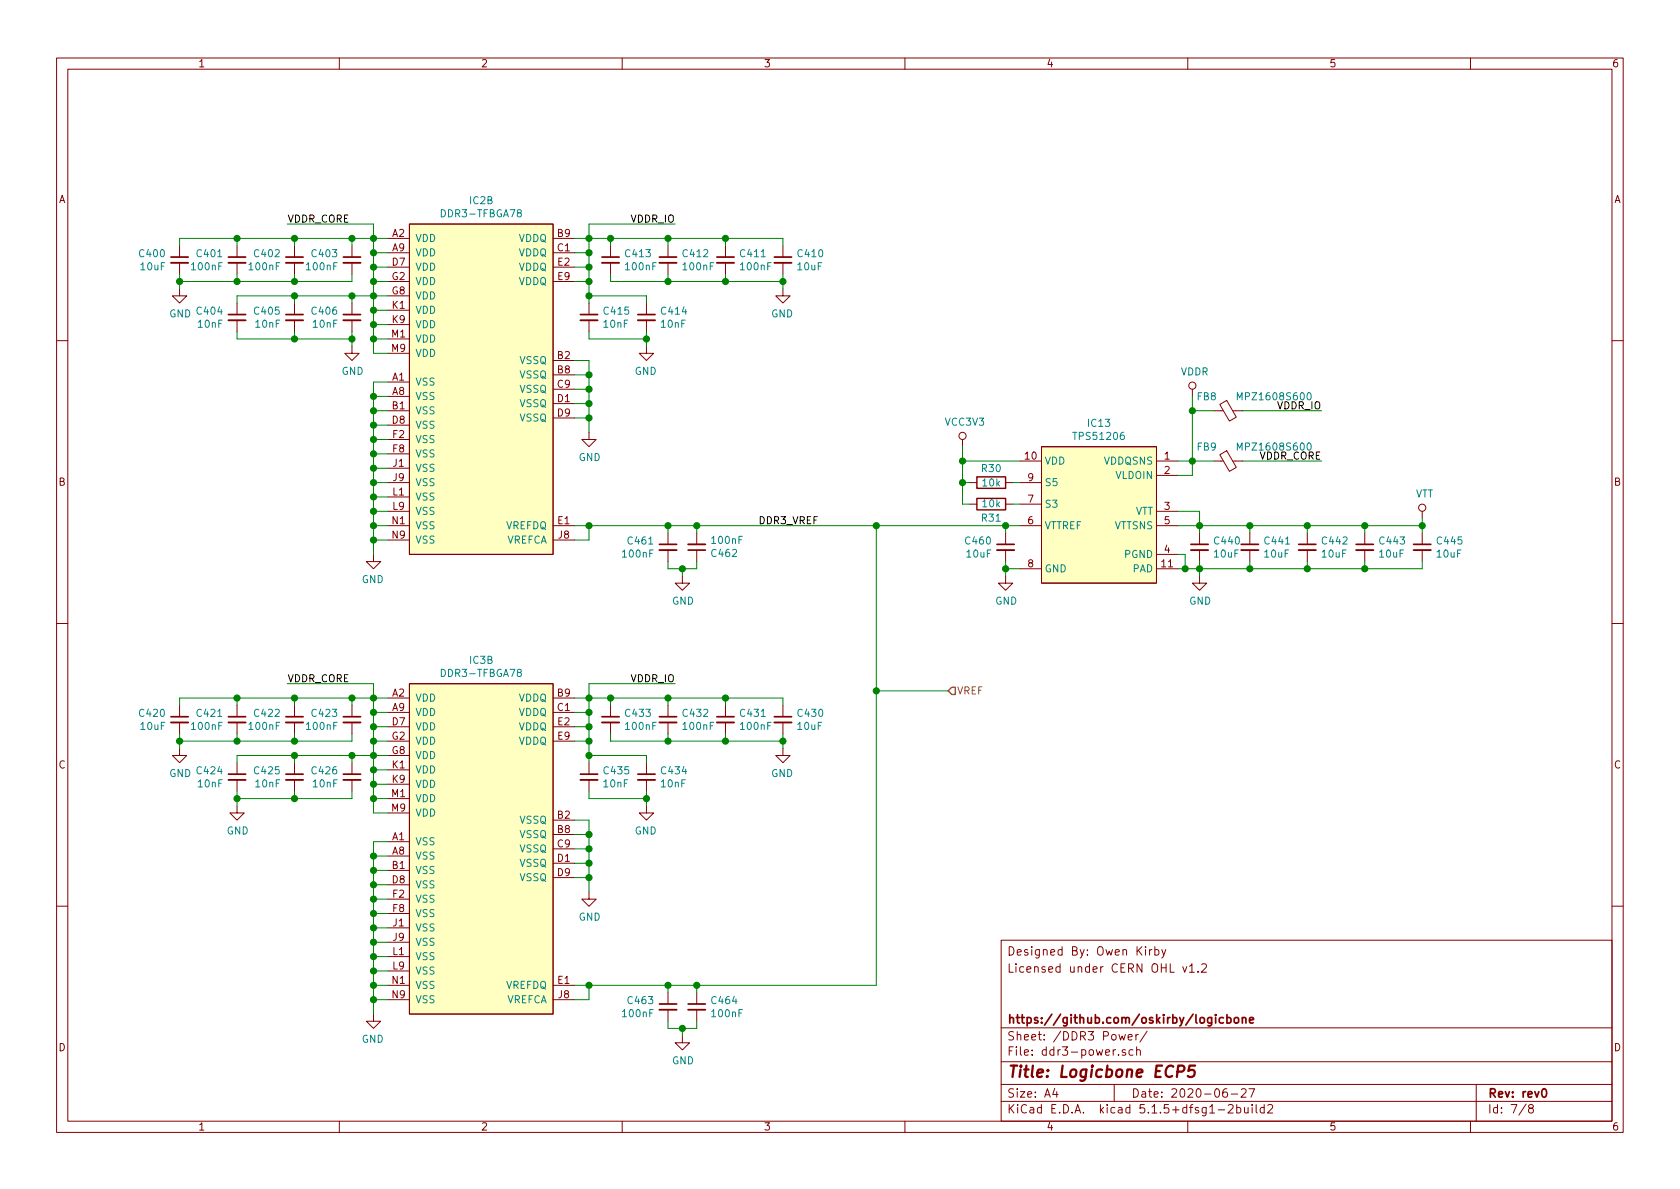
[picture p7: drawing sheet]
EESchema Schematic File Version 4
EELAYER 30 0
EELAYER END
$Descr A4 11693 8268
encoding utf-8
Sheet 7 8
Title "Logicbone ECP5"
Date "2020-06-27"
Rev "rev0"
Comp "https://github.com/oskirby/logicbone"
Comment1 ""
Comment2 ""
Comment3 "Licensed under CERN OHL v1.2"
Comment4 "Designed By: Owen Kirby"
$EndDescr
$Comp
L power:GND #PWR?
U 1 1
P 4100 6200
AR Path="/5DFC5A6C/6233A344" Ref="#PWR?"  Part="1" 
AR Path="/5E0F6F0F/6233A344" Ref="#PWR0272"  Part="1" 
F 0 "#PWR0272" H 4100 5950 50  0001 C CNN
F 1 "GND" H 4105 6027 50  0000 C CNN
F 2 "" H 4100 6200 50  0001 C CNN
F 3 "" H 4100 6200 50  0001 C CNN
	1    4100 6200
	1    0    0    -1  
$EndComp
Wire Wire Line
	4000 6850 4100 6850
Wire Wire Line
	4000 6950 4100 6950
Wire Wire Line
	4100 6950 4100 6850
$Comp
L power:GND #PWR?
U 1 1
P 4100 3000
AR Path="/5DFC5A6C/6233A364" Ref="#PWR?"  Part="1" 
AR Path="/5E0F6F0F/6233A364" Ref="#PWR0273"  Part="1" 
F 0 "#PWR0273" H 4100 2750 50  0001 C CNN
F 1 "GND" H 4105 2827 50  0000 C CNN
F 2 "" H 4100 3000 50  0001 C CNN
F 3 "" H 4100 3000 50  0001 C CNN
	1    4100 3000
	1    0    0    -1  
$EndComp
Wire Wire Line
	4100 3000 4100 2900
Wire Wire Line
	4000 3650 4100 3650
Wire Wire Line
	4000 3750 4100 3750
Wire Wire Line
	4100 3750 4100 3650
$Comp
L power:GND #PWR?
U 1 1
P 2600 7050
AR Path="/5DFC5A6C/6233A384" Ref="#PWR?"  Part="1" 
AR Path="/5E0F6F0F/6233A384" Ref="#PWR0274"  Part="1" 
F 0 "#PWR0274" H 2600 6800 50  0001 C CNN
F 1 "GND" H 2605 6877 50  0000 C CNN
F 2 "" H 2600 7050 50  0001 C CNN
F 3 "" H 2600 7050 50  0001 C CNN
	1    2600 7050
	-1   0    0    -1  
$EndComp
Wire Wire Line
	2600 7050 2600 6950
Wire Wire Line
	2600 6150 2700 6150
Wire Wire Line
	2700 6250 2600 6250
Connection ~ 2600 6250
Wire Wire Line
	2600 6250 2600 6150
Wire Wire Line
	2700 6350 2600 6350
Connection ~ 2600 6350
Wire Wire Line
	2600 6350 2600 6250
Wire Wire Line
	2700 6450 2600 6450
Connection ~ 2600 6450
Wire Wire Line
	2600 6450 2600 6350
Wire Wire Line
	2700 6550 2600 6550
Connection ~ 2600 6550
Wire Wire Line
	2600 6550 2600 6450
Wire Wire Line
	2700 6650 2600 6650
Connection ~ 2600 6650
Wire Wire Line
	2600 6650 2600 6550
Wire Wire Line
	2700 6750 2600 6750
Connection ~ 2600 6750
Wire Wire Line
	2600 6750 2600 6650
Wire Wire Line
	2700 6850 2600 6850
Connection ~ 2600 6850
Wire Wire Line
	2600 6850 2600 6750
Wire Wire Line
	2700 6950 2600 6950
Connection ~ 2600 6950
Wire Wire Line
	2600 6950 2600 6850
Wire Wire Line
	2600 6150 2600 6050
Wire Wire Line
	2600 5850 2700 5850
Connection ~ 2600 6150
Wire Wire Line
	2700 5950 2600 5950
Connection ~ 2600 5950
Wire Wire Line
	2600 5950 2600 5850
Wire Wire Line
	2700 6050 2600 6050
Connection ~ 2600 6050
Wire Wire Line
	2600 6050 2600 5950
$Comp
L power:GND #PWR?
U 1 1
P 2600 3850
AR Path="/5DFC5A6C/6233A3AD" Ref="#PWR?"  Part="1" 
AR Path="/5E0F6F0F/6233A3AD" Ref="#PWR0275"  Part="1" 
F 0 "#PWR0275" H 2600 3600 50  0001 C CNN
F 1 "GND" H 2605 3677 50  0000 C CNN
F 2 "" H 2600 3850 50  0001 C CNN
F 3 "" H 2600 3850 50  0001 C CNN
	1    2600 3850
	-1   0    0    -1  
$EndComp
Wire Wire Line
	2600 3850 2600 3750
Wire Wire Line
	2600 2950 2700 2950
Wire Wire Line
	2700 3050 2600 3050
Connection ~ 2600 3050
Wire Wire Line
	2600 3050 2600 2950
Wire Wire Line
	2700 3150 2600 3150
Connection ~ 2600 3150
Wire Wire Line
	2600 3150 2600 3050
Wire Wire Line
	2700 3250 2600 3250
Connection ~ 2600 3250
Wire Wire Line
	2600 3250 2600 3150
Wire Wire Line
	2700 3350 2600 3350
Connection ~ 2600 3350
Wire Wire Line
	2600 3350 2600 3250
Wire Wire Line
	2700 3450 2600 3450
Connection ~ 2600 3450
Wire Wire Line
	2600 3450 2600 3350
Wire Wire Line
	2700 3550 2600 3550
Connection ~ 2600 3550
Wire Wire Line
	2600 3550 2600 3450
Wire Wire Line
	2700 3650 2600 3650
Connection ~ 2600 3650
Wire Wire Line
	2600 3650 2600 3550
Wire Wire Line
	2700 3750 2600 3750
Connection ~ 2600 3750
Wire Wire Line
	2600 3750 2600 3650
Wire Wire Line
	2600 2950 2600 2850
Wire Wire Line
	2600 2650 2700 2650
Connection ~ 2600 2950
Wire Wire Line
	2700 2750 2600 2750
Connection ~ 2600 2750
Wire Wire Line
	2600 2750 2600 2650
Wire Wire Line
	2700 2850 2600 2850
Connection ~ 2600 2850
Wire Wire Line
	2600 2850 2600 2750
Wire Wire Line
	2600 4850 2700 4850
Wire Wire Line
	2700 5650 2600 5650
Wire Wire Line
	2600 5650 2600 5550
Wire Wire Line
	2700 4950 2600 4950
Connection ~ 2600 4950
Wire Wire Line
	2600 4950 2600 4850
Wire Wire Line
	2700 5050 2600 5050
Connection ~ 2600 5050
Wire Wire Line
	2600 5050 2600 4950
Wire Wire Line
	2700 5150 2600 5150
Connection ~ 2600 5150
Wire Wire Line
	2600 5150 2600 5050
Wire Wire Line
	2700 5250 2600 5250
Connection ~ 2600 5250
Wire Wire Line
	2600 5250 2600 5150
Wire Wire Line
	2700 5350 2600 5350
Connection ~ 2600 5350
Wire Wire Line
	2600 5350 2600 5250
Wire Wire Line
	2700 5450 2600 5450
Connection ~ 2600 5450
Wire Wire Line
	2600 5450 2600 5350
Wire Wire Line
	2700 5550 2600 5550
Connection ~ 2600 5550
Wire Wire Line
	2600 5550 2600 5450
Wire Wire Line
	4000 5150 4100 5150
Wire Wire Line
	4000 5050 4100 5050
Connection ~ 4100 5050
Wire Wire Line
	4100 5050 4100 5150
Wire Wire Line
	4000 4950 4100 4950
Connection ~ 4100 4950
Wire Wire Line
	4100 4950 4100 5050
Wire Wire Line
	4000 4850 4100 4850
Wire Wire Line
	4100 4850 4100 4950
Wire Wire Line
	2600 1650 2700 1650
Wire Wire Line
	2700 2450 2600 2450
Wire Wire Line
	2600 2450 2600 2350
Wire Wire Line
	2700 1750 2600 1750
Connection ~ 2600 1750
Wire Wire Line
	2600 1750 2600 1650
Wire Wire Line
	2700 1850 2600 1850
Connection ~ 2600 1850
Wire Wire Line
	2600 1850 2600 1750
Wire Wire Line
	2700 1950 2600 1950
Connection ~ 2600 1950
Wire Wire Line
	2600 1950 2600 1850
Wire Wire Line
	2700 2050 2600 2050
Connection ~ 2600 2050
Wire Wire Line
	2600 2050 2600 1950
Wire Wire Line
	2700 2150 2600 2150
Connection ~ 2600 2150
Wire Wire Line
	2600 2150 2600 2050
Wire Wire Line
	2700 2250 2600 2250
Connection ~ 2600 2250
Wire Wire Line
	2600 2250 2600 2150
Wire Wire Line
	2700 2350 2600 2350
Connection ~ 2600 2350
Wire Wire Line
	2600 2350 2600 2250
Wire Wire Line
	4000 1950 4100 1950
Wire Wire Line
	4000 1850 4100 1850
Connection ~ 4100 1850
Wire Wire Line
	4100 1850 4100 1950
Wire Wire Line
	4000 1750 4100 1750
Connection ~ 4100 1750
Wire Wire Line
	4100 1750 4100 1850
Wire Wire Line
	4000 1650 4100 1650
Wire Wire Line
	4100 1650 4100 1750
Wire Wire Line
	4000 5800 4100 5800
Wire Wire Line
	4100 5800 4100 5700
Wire Wire Line
	4100 5700 4000 5700
$Comp
L Device:C_Small C?
U 1 1
P 4650 3800
AR Path="/5DFC5A6C/6233A55A" Ref="C?"  Part="1" 
AR Path="/5E0F6F0F/6233A55A" Ref="C461"  Part="1" 
F 0 "C461" H 4742 3846 50  0000 L CNN
F 1 "100nF" H 4742 3755 50  0000 L CNN
F 2 "Capacitor_SMD:C_0402_1005Metric" H 4650 3800 50  0001 C CNN
F 3 "~" H 4650 3800 50  0001 C CNN
	1    4650 3800
	-1   0    0    -1  
$EndComp
Text Label 4700 1550 2    50   ~ 0
VDDR_IO
$Comp
L Device:C_Small C403
U 1 1
P 2450 1800
F 0 "C403" H 2542 1846 50  0000 L CNN
F 1 "100nF" H 2542 1755 50  0000 L CNN
F 2 "Capacitor_SMD:C_0402_1005Metric" H 2450 1800 50  0001 C CNN
F 3 "~" H 2450 1800 50  0001 C CNN
	1    2450 1800
	-1   0    0    -1  
$EndComp
Wire Wire Line
	2450 1700 2450 1650
Wire Wire Line
	2450 1900 2450 1950
$Comp
L Device:C_Small C402
U 1 1
P 2050 1800
F 0 "C402" H 2142 1846 50  0000 L CNN
F 1 "100nF" H 2142 1755 50  0000 L CNN
F 2 "Capacitor_SMD:C_0402_1005Metric" H 2050 1800 50  0001 C CNN
F 3 "~" H 2050 1800 50  0001 C CNN
	1    2050 1800
	-1   0    0    -1  
$EndComp
Wire Wire Line
	2050 1700 2050 1650
Wire Wire Line
	2050 1950 2050 1900
$Comp
L Device:C_Small C401
U 1 1
P 1650 1800
F 0 "C401" H 1742 1846 50  0000 L CNN
F 1 "100nF" H 1742 1755 50  0000 L CNN
F 2 "Capacitor_SMD:C_0402_1005Metric" H 1650 1800 50  0001 C CNN
F 3 "~" H 1650 1800 50  0001 C CNN
	1    1650 1800
	-1   0    0    -1  
$EndComp
Wire Wire Line
	1650 1700 1650 1650
Wire Wire Line
	1650 1900 1650 1950
Wire Wire Line
	1650 1950 2050 1950
Connection ~ 2050 1950
Wire Wire Line
	2450 1950 2050 1950
$Comp
L Device:C_Small C406
U 1 1
P 2450 2200
F 0 "C406" H 2542 2246 50  0000 L CNN
F 1 "10nF" H 2542 2155 50  0000 L CNN
F 2 "Capacitor_SMD:C_0402_1005Metric" H 2450 2200 50  0001 C CNN
F 3 "~" H 2450 2200 50  0001 C CNN
	1    2450 2200
	-1   0    0    -1  
$EndComp
Wire Wire Line
	2450 2100 2450 2050
Wire Wire Line
	2450 2350 2450 2300
$Comp
L Device:C_Small C405
U 1 1
P 2050 2200
F 0 "C405" H 2142 2246 50  0000 L CNN
F 1 "10nF" H 2142 2155 50  0000 L CNN
F 2 "Capacitor_SMD:C_0402_1005Metric" H 2050 2200 50  0001 C CNN
F 3 "~" H 2050 2200 50  0001 C CNN
	1    2050 2200
	-1   0    0    -1  
$EndComp
Wire Wire Line
	2050 2100 2050 2050
Wire Wire Line
	2050 2300 2050 2350
Wire Wire Line
	2050 2350 2450 2350
$Comp
L Device:C_Small C400
U 1 1
P 1250 1800
AR Path="/5E0F6F0F/5E3C3532" Ref="C400"  Part="1" 
AR Path="/5DFC5A69/5E3C3532" Ref="C?"  Part="1" 
F 0 "C400" H 1342 1846 50  0000 L CNN
F 1 "10uF" H 1342 1755 50  0000 L CNN
F 2 "Capacitor_SMD:C_0603_1608Metric" H 1250 1800 50  0001 C CNN
F 3 "~" H 1250 1800 50  0001 C CNN
	1    1250 1800
	-1   0    0    -1  
$EndComp
Connection ~ 2050 2350
Wire Wire Line
	1250 1900 1250 1950
Wire Wire Line
	1650 2350 2050 2350
Wire Wire Line
	1250 1700 1250 1650
Text Label 2000 1550 0    50   ~ 0
VDDR_CORE
Connection ~ 2450 1650
Wire Wire Line
	2450 1650 2600 1650
Connection ~ 2050 1650
Wire Wire Line
	2450 1650 2050 1650
Wire Wire Line
	2050 1650 1650 1650
Wire Wire Line
	2450 2050 2050 2050
Connection ~ 2600 1650
$Comp
L power:GND #PWR0276
U 1 1
P 1250 2000
F 0 "#PWR0276" H 1250 1750 50  0001 C CNN
F 1 "GND" H 1255 1827 50  0000 C CNN
F 2 "" H 1250 2000 50  0001 C CNN
F 3 "" H 1250 2000 50  0001 C CNN
	1    1250 2000
	1    0    0    -1  
$EndComp
Wire Wire Line
	1250 2000 1250 1950
Wire Wire Line
	1250 1950 1650 1950
Connection ~ 1650 1950
Wire Wire Line
	1650 1650 1250 1650
Connection ~ 1650 1650
Wire Wire Line
	2450 2050 2600 2050
Connection ~ 2450 2050
Wire Wire Line
	1650 2300 1650 2350
Wire Wire Line
	2050 2050 1650 2050
Wire Wire Line
	1650 2050 1650 2100
Connection ~ 2050 2050
$Comp
L power:GND #PWR0277
U 1 1
P 2450 2400
F 0 "#PWR0277" H 2450 2150 50  0001 C CNN
F 1 "GND" H 2455 2227 50  0000 C CNN
F 2 "" H 2450 2400 50  0001 C CNN
F 3 "" H 2450 2400 50  0001 C CNN
	1    2450 2400
	1    0    0    -1  
$EndComp
Wire Wire Line
	2450 2400 2450 2350
Connection ~ 2450 2350
Wire Wire Line
	4650 1700 4650 1650
Wire Wire Line
	4650 1950 4650 1900
Wire Wire Line
	5050 1700 5050 1650
Wire Wire Line
	5050 1900 5050 1950
Wire Wire Line
	5050 1950 4650 1950
$Comp
L Device:C_Small C413
U 1 1
P 4250 1800
F 0 "C413" H 4342 1846 50  0000 L CNN
F 1 "100nF" H 4342 1755 50  0000 L CNN
F 2 "Capacitor_SMD:C_0402_1005Metric" H 4250 1800 50  0001 C CNN
F 3 "~" H 4250 1800 50  0001 C CNN
	1    4250 1800
	1    0    0    -1  
$EndComp
$Comp
L Device:C_Small C415
U 1 1
P 4100 2200
F 0 "C415" H 4192 2246 50  0000 L CNN
F 1 "10nF" H 4192 2155 50  0000 L CNN
F 2 "Capacitor_SMD:C_0402_1005Metric" H 4100 2200 50  0001 C CNN
F 3 "~" H 4100 2200 50  0001 C CNN
	1    4100 2200
	1    0    0    -1  
$EndComp
Wire Wire Line
	4100 2100 4100 2050
Wire Wire Line
	4100 2300 4100 2350
Wire Wire Line
	5450 1900 5450 1950
Wire Wire Line
	4500 2350 4100 2350
Wire Wire Line
	5450 1700 5450 1650
$Comp
L power:GND #PWR0278
U 1 1
P 5450 2000
F 0 "#PWR0278" H 5450 1750 50  0001 C CNN
F 1 "GND" H 5455 1827 50  0000 C CNN
F 2 "" H 5450 2000 50  0001 C CNN
F 3 "" H 5450 2000 50  0001 C CNN
	1    5450 2000
	-1   0    0    -1  
$EndComp
Wire Wire Line
	5450 2000 5450 1950
Wire Wire Line
	5450 1950 5050 1950
Connection ~ 5050 1950
Wire Wire Line
	4500 2300 4500 2350
Wire Wire Line
	4100 2050 4500 2050
Wire Wire Line
	4500 2050 4500 2100
$Comp
L power:GND #PWR0279
U 1 1
P 4500 2400
F 0 "#PWR0279" H 4500 2150 50  0001 C CNN
F 1 "GND" H 4505 2227 50  0000 C CNN
F 2 "" H 4500 2400 50  0001 C CNN
F 3 "" H 4500 2400 50  0001 C CNN
	1    4500 2400
	-1   0    0    -1  
$EndComp
Wire Wire Line
	4500 2400 4500 2350
Connection ~ 4100 1650
Text Label 5700 3650 2    50   ~ 0
DDR3_VREF
Text Label 4700 4750 2    50   ~ 0
VDDR_IO
$Comp
L Device:C_Small C432
U 1 1
P 4650 5000
F 0 "C432" H 4742 5046 50  0000 L CNN
F 1 "100nF" H 4742 4955 50  0000 L CNN
F 2 "Capacitor_SMD:C_0402_1005Metric" H 4650 5000 50  0001 C CNN
F 3 "~" H 4650 5000 50  0001 C CNN
	1    4650 5000
	1    0    0    -1  
$EndComp
Wire Wire Line
	4650 4900 4650 4850
Wire Wire Line
	4650 5150 4650 5100
$Comp
L Device:C_Small C431
U 1 1
P 5050 5000
F 0 "C431" H 5142 5046 50  0000 L CNN
F 1 "100nF" H 5142 4955 50  0000 L CNN
F 2 "Capacitor_SMD:C_0402_1005Metric" H 5050 5000 50  0001 C CNN
F 3 "~" H 5050 5000 50  0001 C CNN
	1    5050 5000
	1    0    0    -1  
$EndComp
Wire Wire Line
	5050 4900 5050 4850
Wire Wire Line
	5050 5100 5050 5150
Wire Wire Line
	5050 5150 4650 5150
$Comp
L Device:C_Small C433
U 1 1
P 4250 5000
F 0 "C433" H 4342 5046 50  0000 L CNN
F 1 "100nF" H 4342 4955 50  0000 L CNN
F 2 "Capacitor_SMD:C_0402_1005Metric" H 4250 5000 50  0001 C CNN
F 3 "~" H 4250 5000 50  0001 C CNN
	1    4250 5000
	1    0    0    -1  
$EndComp
$Comp
L Device:C_Small C435
U 1 1
P 4100 5400
F 0 "C435" H 4192 5446 50  0000 L CNN
F 1 "10nF" H 4192 5355 50  0000 L CNN
F 2 "Capacitor_SMD:C_0402_1005Metric" H 4100 5400 50  0001 C CNN
F 3 "~" H 4100 5400 50  0001 C CNN
	1    4100 5400
	1    0    0    -1  
$EndComp
Wire Wire Line
	4100 5300 4100 5250
Wire Wire Line
	4100 5500 4100 5550
$Comp
L Device:C_Small C430
U 1 1
P 5450 5000
AR Path="/5E0F6F0F/5E9636CC" Ref="C430"  Part="1" 
AR Path="/5DFC5A69/5E9636CC" Ref="C?"  Part="1" 
F 0 "C430" H 5542 5046 50  0000 L CNN
F 1 "10uF" H 5542 4955 50  0000 L CNN
F 2 "Capacitor_SMD:C_0603_1608Metric" H 5450 5000 50  0001 C CNN
F 3 "~" H 5450 5000 50  0001 C CNN
	1    5450 5000
	1    0    0    -1  
$EndComp
Wire Wire Line
	5450 5100 5450 5150
Wire Wire Line
	4500 5550 4100 5550
Wire Wire Line
	5450 4900 5450 4850
$Comp
L power:GND #PWR0280
U 1 1
P 5450 5200
F 0 "#PWR0280" H 5450 4950 50  0001 C CNN
F 1 "GND" H 5455 5027 50  0000 C CNN
F 2 "" H 5450 5200 50  0001 C CNN
F 3 "" H 5450 5200 50  0001 C CNN
	1    5450 5200
	-1   0    0    -1  
$EndComp
Wire Wire Line
	5450 5200 5450 5150
Wire Wire Line
	5450 5150 5050 5150
Connection ~ 5050 5150
$Comp
L Device:C_Small C434
U 1 1
P 4500 5400
F 0 "C434" H 4592 5446 50  0000 L CNN
F 1 "10nF" H 4592 5355 50  0000 L CNN
F 2 "Capacitor_SMD:C_0402_1005Metric" H 4500 5400 50  0001 C CNN
F 3 "~" H 4500 5400 50  0001 C CNN
	1    4500 5400
	1    0    0    -1  
$EndComp
Wire Wire Line
	4500 5500 4500 5550
Wire Wire Line
	4500 5250 4500 5300
$Comp
L power:GND #PWR0281
U 1 1
P 4500 5600
F 0 "#PWR0281" H 4500 5350 50  0001 C CNN
F 1 "GND" H 4505 5427 50  0000 C CNN
F 2 "" H 4500 5600 50  0001 C CNN
F 3 "" H 4500 5600 50  0001 C CNN
	1    4500 5600
	-1   0    0    -1  
$EndComp
Wire Wire Line
	4500 5600 4500 5550
Connection ~ 4100 4850
$Comp
L Device:C_Small C423
U 1 1
P 2450 5000
F 0 "C423" H 2542 5046 50  0000 L CNN
F 1 "100nF" H 2542 4955 50  0000 L CNN
F 2 "Capacitor_SMD:C_0402_1005Metric" H 2450 5000 50  0001 C CNN
F 3 "~" H 2450 5000 50  0001 C CNN
	1    2450 5000
	-1   0    0    -1  
$EndComp
Wire Wire Line
	2450 4900 2450 4850
Wire Wire Line
	2450 5100 2450 5150
$Comp
L Device:C_Small C422
U 1 1
P 2050 5000
F 0 "C422" H 2142 5046 50  0000 L CNN
F 1 "100nF" H 2142 4955 50  0000 L CNN
F 2 "Capacitor_SMD:C_0402_1005Metric" H 2050 5000 50  0001 C CNN
F 3 "~" H 2050 5000 50  0001 C CNN
	1    2050 5000
	-1   0    0    -1  
$EndComp
Wire Wire Line
	2050 4900 2050 4850
Wire Wire Line
	2050 5150 2050 5100
$Comp
L Device:C_Small C421
U 1 1
P 1650 5000
F 0 "C421" H 1742 5046 50  0000 L CNN
F 1 "100nF" H 1742 4955 50  0000 L CNN
F 2 "Capacitor_SMD:C_0402_1005Metric" H 1650 5000 50  0001 C CNN
F 3 "~" H 1650 5000 50  0001 C CNN
	1    1650 5000
	-1   0    0    -1  
$EndComp
Wire Wire Line
	1650 4900 1650 4850
Wire Wire Line
	1650 5100 1650 5150
Wire Wire Line
	1650 5150 2050 5150
Connection ~ 2050 5150
Wire Wire Line
	2450 5150 2050 5150
$Comp
L Device:C_Small C426
U 1 1
P 2450 5400
F 0 "C426" H 2542 5446 50  0000 L CNN
F 1 "10nF" H 2542 5355 50  0000 L CNN
F 2 "Capacitor_SMD:C_0402_1005Metric" H 2450 5400 50  0001 C CNN
F 3 "~" H 2450 5400 50  0001 C CNN
	1    2450 5400
	-1   0    0    -1  
$EndComp
Wire Wire Line
	2450 5300 2450 5250
Wire Wire Line
	2450 5550 2450 5500
$Comp
L Device:C_Small C425
U 1 1
P 2050 5400
F 0 "C425" H 2142 5446 50  0000 L CNN
F 1 "10nF" H 2142 5355 50  0000 L CNN
F 2 "Capacitor_SMD:C_0402_1005Metric" H 2050 5400 50  0001 C CNN
F 3 "~" H 2050 5400 50  0001 C CNN
	1    2050 5400
	-1   0    0    -1  
$EndComp
Wire Wire Line
	2050 5300 2050 5250
Wire Wire Line
	2050 5500 2050 5550
Wire Wire Line
	2050 5550 2450 5550
$Comp
L Device:C_Small C420
U 1 1
P 1250 5000
AR Path="/5E0F6F0F/5E9B295C" Ref="C420"  Part="1" 
AR Path="/5DFC5A69/5E9B295C" Ref="C?"  Part="1" 
F 0 "C420" H 1342 5046 50  0000 L CNN
F 1 "10uF" H 1342 4955 50  0000 L CNN
F 2 "Capacitor_SMD:C_0603_1608Metric" H 1250 5000 50  0001 C CNN
F 3 "~" H 1250 5000 50  0001 C CNN
	1    1250 5000
	-1   0    0    -1  
$EndComp
Connection ~ 2050 5550
Wire Wire Line
	1250 5100 1250 5150
Wire Wire Line
	1650 5550 2050 5550
Wire Wire Line
	1250 4900 1250 4850
Text Label 2000 4750 0    50   ~ 0
VDDR_CORE
Connection ~ 2450 4850
Wire Wire Line
	2450 4850 2600 4850
Connection ~ 2050 4850
Wire Wire Line
	2450 4850 2050 4850
Wire Wire Line
	2050 4850 1650 4850
Wire Wire Line
	2450 5250 2050 5250
$Comp
L power:GND #PWR0282
U 1 1
P 1250 5200
F 0 "#PWR0282" H 1250 4950 50  0001 C CNN
F 1 "GND" H 1255 5027 50  0000 C CNN
F 2 "" H 1250 5200 50  0001 C CNN
F 3 "" H 1250 5200 50  0001 C CNN
	1    1250 5200
	1    0    0    -1  
$EndComp
Wire Wire Line
	1250 5200 1250 5150
Wire Wire Line
	1250 5150 1650 5150
Connection ~ 1650 5150
Wire Wire Line
	1650 4850 1250 4850
Connection ~ 1650 4850
Wire Wire Line
	2450 5250 2600 5250
Connection ~ 2450 5250
$Comp
L Device:C_Small C424
U 1 1
P 1650 5400
F 0 "C424" H 1742 5446 50  0000 L CNN
F 1 "10nF" H 1742 5355 50  0000 L CNN
F 2 "Capacitor_SMD:C_0402_1005Metric" H 1650 5400 50  0001 C CNN
F 3 "~" H 1650 5400 50  0001 C CNN
	1    1650 5400
	-1   0    0    -1  
$EndComp
Wire Wire Line
	1650 5500 1650 5550
Wire Wire Line
	2050 5250 1650 5250
Wire Wire Line
	1650 5250 1650 5300
Connection ~ 2050 5250
$Comp
L power:GND #PWR0283
U 1 1
P 1650 5600
F 0 "#PWR0283" H 1650 5350 50  0001 C CNN
F 1 "GND" H 1655 5427 50  0000 C CNN
F 2 "" H 1650 5600 50  0001 C CNN
F 3 "" H 1650 5600 50  0001 C CNN
	1    1650 5600
	1    0    0    -1  
$EndComp
Wire Wire Line
	1650 5600 1650 5550
Connection ~ 2600 4850
$Comp
L Device:C_Small C?
U 1 1
P 7000 3800
AR Path="/5DFC5A6C/5EAAB640" Ref="C?"  Part="1" 
AR Path="/5E0F6F0F/5EAAB640" Ref="C460"  Part="1" 
F 0 "C460" H 7092 3846 50  0000 L CNN
F 1 "10uF" H 7092 3755 50  0000 L CNN
F 2 "Capacitor_SMD:C_0603_1608Metric" H 7000 3800 50  0001 C CNN
F 3 "~" H 7000 3800 50  0001 C CNN
	1    7000 3800
	-1   0    0    -1  
$EndComp
Wire Wire Line
	7000 3950 7000 3900
Wire Wire Line
	7000 3700 7000 3650
$Comp
L power:GND #PWR?
U 1 1
P 7000 4000
AR Path="/5DFC5A6C/5EAAB649" Ref="#PWR?"  Part="1" 
AR Path="/5E0F6F0F/5EAAB649" Ref="#PWR0284"  Part="1" 
F 0 "#PWR0284" H 7000 3750 50  0001 C CNN
F 1 "GND" H 7005 3827 50  0000 C CNN
F 2 "" H 7000 4000 50  0001 C CNN
F 3 "" H 7000 4000 50  0001 C CNN
	1    7000 4000
	1    0    0    -1  
$EndComp
Wire Wire Line
	8250 3950 8200 3950
Wire Wire Line
	8200 3850 8250 3850
Wire Wire Line
	8250 3850 8250 3950
Wire Wire Line
	8300 3200 8200 3200
$Comp
L Device:R R?
U 1 1
P 6900 3350
AR Path="/5DFC5A6C/5EAAB67A" Ref="R?"  Part="1" 
AR Path="/5E0F6F0F/5EAAB67A" Ref="R30"  Part="1" 
F 0 "R30" V 6800 3350 50  0000 C CNN
F 1 "10k" V 6900 3350 50  0000 C CNN
F 2 "Resistor_SMD:R_0402_1005Metric" V 6830 3350 50  0001 C CNN
F 3 "~" H 6900 3350 50  0001 C CNN
	1    6900 3350
	0    1    1    0   
$EndComp
$Comp
L Device:R R?
U 1 1
P 6900 3500
AR Path="/5DFC5A6C/5EAAB681" Ref="R?"  Part="1" 
AR Path="/5E0F6F0F/5EAAB681" Ref="R31"  Part="1" 
F 0 "R31" V 6800 3500 50  0000 C CNN
F 1 "10k" V 6900 3500 50  0000 C CNN
F 2 "Resistor_SMD:R_0402_1005Metric" V 6830 3500 50  0001 C CNN
F 3 "~" H 6900 3500 50  0001 C CNN
	1    6900 3500
	0    1    -1   0   
$EndComp
Wire Wire Line
	7100 3350 7050 3350
Wire Wire Line
	6750 3350 6700 3350
Wire Wire Line
	6700 3100 6700 3200
Connection ~ 6700 3350
Wire Wire Line
	6700 3200 7100 3200
Connection ~ 6700 3200
Wire Wire Line
	6700 3200 6700 3350
Wire Wire Line
	7050 3500 7100 3500
Wire Wire Line
	6750 3500 6700 3500
Wire Wire Line
	6700 3500 6700 3350
Connection ~ 8250 3950
Connection ~ 8350 3650
Wire Wire Line
	8200 3650 8350 3650
Wire Wire Line
	8350 3650 8350 3550
Wire Wire Line
	8200 3550 8350 3550
Connection ~ 7000 3650
Wire Wire Line
	7000 3650 7100 3650
Wire Wire Line
	7000 3950 7100 3950
Wire Wire Line
	7000 4000 7000 3950
Connection ~ 7000 3950
$Comp
L power:GND #PWR0287
U 1 1
P 8350 4000
F 0 "#PWR0287" H 8350 3750 50  0001 C CNN
F 1 "GND" H 8355 3827 50  0000 C CNN
F 2 "" H 8350 4000 50  0001 C CNN
F 3 "" H 8350 4000 50  0001 C CNN
	1    8350 4000
	1    0    0    -1  
$EndComp
$Comp
L Device:C_Small C441
U 1 1
P 8700 3800
F 0 "C441" H 8792 3846 50  0000 L CNN
F 1 "10uF" H 8792 3755 50  0000 L CNN
F 2 "Capacitor_SMD:C_0603_1608Metric" H 8700 3800 50  0001 C CNN
F 3 "~" H 8700 3800 50  0001 C CNN
	1    8700 3800
	1    0    0    -1  
$EndComp
Wire Wire Line
	8700 3900 8700 3950
Wire Wire Line
	8700 3650 8700 3700
$Comp
L Device:C_Small C440
U 1 1
P 8350 3800
F 0 "C440" H 8442 3846 50  0000 L CNN
F 1 "10uF" H 8442 3755 50  0000 L CNN
F 2 "Capacitor_SMD:C_0603_1608Metric" H 8350 3800 50  0001 C CNN
F 3 "~" H 8350 3800 50  0001 C CNN
	1    8350 3800
	1    0    0    -1  
$EndComp
$Comp
L Logicbone:VTT #PWR0288
U 1 1
P 9900 3600
F 0 "#PWR0288" H 9900 3450 50  0001 C CNN
F 1 "VTT" H 9917 3773 50  0000 C CNN
F 2 "" H 9900 3600 50  0001 C CNN
F 3 "" H 9900 3600 50  0001 C CNN
	1    9900 3600
	1    0    0    -1  
$EndComp
Wire Wire Line
	8700 3950 8350 3950
Connection ~ 8350 3950
Wire Wire Line
	8350 3650 8350 3700
Wire Wire Line
	8350 3950 8350 3900
Wire Wire Line
	8350 3950 8350 4000
$Comp
L Device:C_Small C442
U 1 1
P 9100 3800
F 0 "C442" H 9192 3846 50  0000 L CNN
F 1 "10uF" H 9192 3755 50  0000 L CNN
F 2 "Capacitor_SMD:C_0603_1608Metric" H 9100 3800 50  0001 C CNN
F 3 "~" H 9100 3800 50  0001 C CNN
	1    9100 3800
	1    0    0    -1  
$EndComp
Wire Wire Line
	9100 3900 9100 3950
Wire Wire Line
	9100 3650 9100 3700
$Comp
L Device:C_Small C443
U 1 1
P 9500 3800
F 0 "C443" H 9592 3846 50  0000 L CNN
F 1 "10uF" H 9592 3755 50  0000 L CNN
F 2 "Capacitor_SMD:C_0603_1608Metric" H 9500 3800 50  0001 C CNN
F 3 "~" H 9500 3800 50  0001 C CNN
	1    9500 3800
	1    0    0    -1  
$EndComp
Wire Wire Line
	9500 3900 9500 3950
Wire Wire Line
	9500 3650 9500 3700
$Comp
L Device:C_Small C445
U 1 1
P 9900 3800
F 0 "C445" H 9992 3846 50  0000 L CNN
F 1 "10uF" H 9992 3755 50  0000 L CNN
F 2 "Capacitor_SMD:C_0603_1608Metric" H 9900 3800 50  0001 C CNN
F 3 "~" H 9900 3800 50  0001 C CNN
	1    9900 3800
	1    0    0    -1  
$EndComp
Wire Wire Line
	9900 3900 9900 3950
Wire Wire Line
	9900 3650 9900 3700
Connection ~ 9500 3950
Wire Wire Line
	9100 3950 9500 3950
Connection ~ 9100 3950
Wire Wire Line
	8700 3950 9100 3950
Connection ~ 8700 3950
Wire Wire Line
	8350 3650 8700 3650
Connection ~ 8700 3650
Wire Wire Line
	8700 3650 9100 3650
Connection ~ 9100 3650
Connection ~ 9500 3650
Wire Wire Line
	8350 3950 8250 3950
Wire Wire Line
	9100 3650 9500 3650
Text HLabel 6600 4800 2    50   Input ~ 0
VREF
Wire Wire Line
	2600 4750 2600 4850
Wire Wire Line
	2000 4750 2600 4750
Connection ~ 1250 5150
Connection ~ 1650 5550
Wire Wire Line
	4100 4750 4100 4850
Wire Wire Line
	4100 4750 4700 4750
Connection ~ 5450 5150
Wire Wire Line
	4100 1550 4100 1650
Wire Wire Line
	4100 1550 4700 1550
Connection ~ 5450 1950
Connection ~ 4500 2350
Connection ~ 4500 5550
Wire Wire Line
	2600 1550 2600 1650
Wire Wire Line
	2000 1550 2600 1550
Connection ~ 1250 1950
Wire Wire Line
	4650 3700 4650 3650
$Comp
L power:GND #PWR0289
U 1 1
P 4750 4000
F 0 "#PWR0289" H 4750 3750 50  0001 C CNN
F 1 "GND" H 4755 3827 50  0000 C CNN
F 2 "" H 4750 4000 50  0001 C CNN
F 3 "" H 4750 4000 50  0001 C CNN
	1    4750 4000
	1    0    0    -1  
$EndComp
Wire Wire Line
	4650 3950 4650 3900
$Comp
L Device:C_Small C?
U 1 1
P 4850 3800
AR Path="/5DFC5A6C/5E5BC6DE" Ref="C?"  Part="1" 
AR Path="/5E0F6F0F/5E5BC6DE" Ref="C462"  Part="1" 
F 0 "C462" H 4942 3846 50  0000 L CNN
F 1 "100nF" H 4942 3755 50  0000 L CNN
F 2 "Capacitor_SMD:C_0402_1005Metric" H 4850 3800 50  0001 C CNN
F 3 "~" H 4850 3800 50  0001 C CNN
	1    4850 3800
	1    0    0    1   
$EndComp
$Comp
L Device:C_Small C?
U 1 1
P 4650 7000
AR Path="/5DFC5A6C/5E7445E1" Ref="C?"  Part="1" 
AR Path="/5E0F6F0F/5E7445E1" Ref="C463"  Part="1" 
F 0 "C463" H 4742 7046 50  0000 L CNN
F 1 "100nF" H 4742 6955 50  0000 L CNN
F 2 "Capacitor_SMD:C_0402_1005Metric" H 4650 7000 50  0001 C CNN
F 3 "~" H 4650 7000 50  0001 C CNN
	1    4650 7000
	-1   0    0    -1  
$EndComp
Wire Wire Line
	4650 6900 4650 6850
Connection ~ 4650 6850
$Comp
L power:GND #PWR0291
U 1 1
P 4750 7200
F 0 "#PWR0291" H 4750 6950 50  0001 C CNN
F 1 "GND" H 4755 7027 50  0000 C CNN
F 2 "" H 4750 7200 50  0001 C CNN
F 3 "" H 4750 7200 50  0001 C CNN
	1    4750 7200
	1    0    0    -1  
$EndComp
Wire Wire Line
	4650 7150 4650 7100
$Comp
L Device:C_Small C?
U 1 1
P 4850 7000
AR Path="/5DFC5A6C/5E7445F2" Ref="C?"  Part="1" 
AR Path="/5E0F6F0F/5E7445F2" Ref="C464"  Part="1" 
F 0 "C464" H 4942 7046 50  0000 L CNN
F 1 "100nF" H 4942 6955 50  0000 L CNN
F 2 "Capacitor_SMD:C_0402_1005Metric" H 4850 7000 50  0001 C CNN
F 3 "~" H 4850 7000 50  0001 C CNN
	1    4850 7000
	1    0    0    -1  
$EndComp
Connection ~ 4100 5800
Wire Wire Line
	4650 6850 4850 6850
Wire Wire Line
	8300 2750 8300 2850
Wire Wire Line
	8300 3200 8300 2850
Connection ~ 8300 2850
$Comp
L Logicbone:VDDR #PWR?
U 1 1
P 8300 2750
AR Path="/5DFC5A6C/60193BFB" Ref="#PWR?"  Part="1" 
AR Path="/5E0F6F0F/60193BFB" Ref="#PWR0293"  Part="1" 
F 0 "#PWR0293" H 8300 2600 50  0001 C CNN
F 1 "VDDR" H 8317 2923 50  0000 C CNN
F 2 "" H 8300 2750 50  0001 C CNN
F 3 "" H 8300 2750 50  0001 C CNN
	1    8300 2750
	1    0    0    -1  
$EndComp
Text Label 9200 2850 2    50   ~ 0
VDDR_IO
Text Label 9200 3200 2    50   ~ 0
VDDR_CORE
$Comp
L Device:Ferrite_Bead_Small FB?
U 1 1
P 8550 2850
AR Path="/5DFC5A69/5E8121E3" Ref="FB?"  Part="1" 
AR Path="/5E0F6F0F/5E8121E3" Ref="FB8"  Part="1" 
F 0 "FB8" V 8450 3000 50  0000 C CNN
F 1 " MPZ1608S600" V 8450 2550 50  0000 C CNN
F 2 "Inductor_SMD:L_0603_1608Metric" V 8480 2850 50  0001 C CNN
F 3 "~" H 8550 2850 50  0001 C CNN
F 4 "TDK" V 8550 2850 50  0001 C CNN "Manufacturer"
F 5 "MPZ1608S600ATDH5" V 8550 2850 50  0001 C CNN "MPN"
	1    8550 2850
	0    -1   1    0   
$EndComp
Wire Wire Line
	8650 2850 9200 2850
Wire Wire Line
	8300 2850 8450 2850
$Comp
L Device:Ferrite_Bead_Small FB?
U 1 1
P 8550 3200
AR Path="/5DFC5A69/5E8D2DB2" Ref="FB?"  Part="1" 
AR Path="/5E0F6F0F/5E8D2DB2" Ref="FB9"  Part="1" 
F 0 "FB9" V 8450 3350 50  0000 C CNN
F 1 " MPZ1608S600" V 8450 2900 50  0000 C CNN
F 2 "Inductor_SMD:L_0603_1608Metric" V 8480 3200 50  0001 C CNN
F 3 "~" H 8550 3200 50  0001 C CNN
F 4 "TDK" V 8550 3200 50  0001 C CNN "Manufacturer"
F 5 "MPZ1608S600ATDH5" V 8550 3200 50  0001 C CNN "MPN"
	1    8550 3200
	0    -1   1    0   
$EndComp
Wire Wire Line
	8650 3200 9200 3200
Wire Wire Line
	8300 3200 8450 3200
$Comp
L KiCAD-Magic:DDR3-TFBGA78 IC2
U 2 1
P 3350 2700
F 0 "IC2" H 3350 4015 50  0000 C CNN
F 1 "DDR3-TFBGA78" H 3350 3924 50  0000 C CNN
F 2 "Package_BGA:FBGA-78_7.5x11mm_Layout2x3x13_P0.8mm" H 3400 3900 50  0001 C CNN
F 3 "https://www.mouser.ca/datasheet/2/671/4Gb_DDR3L-1283964.pdf" H 3400 3900 50  0001 C CNN
F 4 "Micron" H 3350 2700 50  0001 C CNN "Manufacturer"
F 5 "MT41K512M8DA-107:P" H 3350 2700 50  0001 C CNN "MPN"
	2    3350 2700
	1    0    0    -1  
$EndComp
$Comp
L KiCAD-Magic:DDR3-TFBGA78 IC3
U 2 1
P 3350 5900
F 0 "IC3" H 3350 7215 50  0000 C CNN
F 1 "DDR3-TFBGA78" H 3350 7124 50  0000 C CNN
F 2 "Package_BGA:FBGA-78_7.5x11mm_Layout2x3x13_P0.8mm" H 3400 7100 50  0001 C CNN
F 3 "https://www.mouser.ca/datasheet/2/671/4Gb_DDR3L-1283964.pdf" H 3400 7100 50  0001 C CNN
F 4 "Micron" H 3350 5900 50  0001 C CNN "Manufacturer"
F 5 "MT41K512M8DA-107:P" H 3350 5900 50  0001 C CNN "MPN"
	2    3350 5900
	1    0    0    -1  
$EndComp
Wire Wire Line
	4100 3650 4650 3650
Connection ~ 4100 3650
Connection ~ 4650 3650
Wire Wire Line
	4650 3650 4850 3650
Wire Wire Line
	4100 2900 4000 2900
Wire Wire Line
	4100 2900 4100 2800
Wire Wire Line
	4100 2500 4000 2500
Connection ~ 4100 2900
Wire Wire Line
	4000 2600 4100 2600
Connection ~ 4100 2600
Wire Wire Line
	4100 2600 4100 2500
Wire Wire Line
	4000 2700 4100 2700
Connection ~ 4100 2700
Wire Wire Line
	4100 2700 4100 2600
Wire Wire Line
	4000 2800 4100 2800
Connection ~ 4100 2800
Wire Wire Line
	4100 2800 4100 2700
Wire Wire Line
	4100 6850 4650 6850
Connection ~ 4100 6850
Wire Wire Line
	6100 3650 6100 4800
Connection ~ 6100 3650
Wire Wire Line
	6100 3650 7000 3650
Wire Wire Line
	6100 4800 6600 4800
Connection ~ 6100 4800
Wire Wire Line
	6100 4800 6100 6850
Wire Wire Line
	4100 5800 4100 5900
Wire Wire Line
	4000 5900 4100 5900
Connection ~ 4100 5900
Wire Wire Line
	4100 5900 4100 6000
Wire Wire Line
	4000 6000 4100 6000
Connection ~ 4100 6000
Wire Wire Line
	4100 6000 4100 6100
Wire Wire Line
	4000 6100 4100 6100
Connection ~ 4100 6100
Wire Wire Line
	4100 6100 4100 6200
$Comp
L Logicbone:TPS51206 IC13
U 1 1
P 7650 3600
F 0 "IC13" H 7650 4265 50  0000 C CNN
F 1 "TPS51206" H 7650 4174 50  0000 C CNN
F 2 "Logicbone:WSON-10EP-2x2mm" H 7650 3100 50  0001 C CNN
F 3 "http://www.ti.com/lit/ds/symlink/tps51206.pdf" H 7650 4450 50  0001 C CNN
F 4 "Texas Instruments" H 7650 3600 50  0001 C CNN "Manufacturer"
F 5 "TPS51206DSQR" H 7650 3600 50  0001 C CNN "MPN"
	1    7650 3600
	1    0    0    -1  
$EndComp
Wire Wire Line
	8200 3300 8300 3300
Wire Wire Line
	8300 3300 8300 3200
Connection ~ 8300 3200
$Comp
L Logicbone:VCC3V3 #PWR0286
U 1 1
P 6700 3100
F 0 "#PWR0286" H 6700 2950 50  0001 C CNN
F 1 "VCC3V3" H 6717 3273 50  0000 C CNN
F 2 "" H 6700 3100 50  0001 C CNN
F 3 "" H 6700 3100 50  0001 C CNN
	1    6700 3100
	1    0    0    -1  
$EndComp
Wire Wire Line
	4850 3900 4850 3950
Wire Wire Line
	4850 3950 4750 3950
Wire Wire Line
	4750 4000 4750 3950
Connection ~ 4750 3950
Wire Wire Line
	4750 3950 4650 3950
Wire Wire Line
	4850 3700 4850 3650
Connection ~ 4850 3650
Wire Wire Line
	4850 3650 6100 3650
Wire Wire Line
	4850 7100 4850 7150
Wire Wire Line
	4850 7150 4750 7150
Wire Wire Line
	4750 7200 4750 7150
Connection ~ 4750 7150
Wire Wire Line
	4750 7150 4650 7150
Wire Wire Line
	4850 6900 4850 6850
Connection ~ 4850 6850
Wire Wire Line
	4850 6850 6100 6850
Wire Wire Line
	9500 3650 9900 3650
Wire Wire Line
	9500 3950 9900 3950
Wire Wire Line
	9900 3600 9900 3650
Connection ~ 9900 3650
$Comp
L Device:C_Small C410
U 1 1
P 5450 1800
AR Path="/5E0F6F0F/5E825E2E" Ref="C410"  Part="1" 
AR Path="/5DFC5A69/5E825E2E" Ref="C?"  Part="1" 
F 0 "C410" H 5542 1846 50  0000 L CNN
F 1 "10uF" H 5542 1755 50  0000 L CNN
F 2 "Capacitor_SMD:C_0603_1608Metric" H 5450 1800 50  0001 C CNN
F 3 "~" H 5450 1800 50  0001 C CNN
	1    5450 1800
	1    0    0    -1  
$EndComp
$Comp
L Device:C_Small C411
U 1 1
P 5050 1800
F 0 "C411" H 5142 1846 50  0000 L CNN
F 1 "100nF" H 5142 1755 50  0000 L CNN
F 2 "Capacitor_SMD:C_0402_1005Metric" H 5050 1800 50  0001 C CNN
F 3 "~" H 5050 1800 50  0001 C CNN
	1    5050 1800
	1    0    0    -1  
$EndComp
$Comp
L Device:C_Small C412
U 1 1
P 4650 1800
F 0 "C412" H 4742 1846 50  0000 L CNN
F 1 "100nF" H 4742 1755 50  0000 L CNN
F 2 "Capacitor_SMD:C_0402_1005Metric" H 4650 1800 50  0001 C CNN
F 3 "~" H 4650 1800 50  0001 C CNN
	1    4650 1800
	1    0    0    -1  
$EndComp
$Comp
L Device:C_Small C404
U 1 1
P 1650 2200
F 0 "C404" H 1742 2246 50  0000 L CNN
F 1 "10nF" H 1742 2155 50  0000 L CNN
F 2 "Capacitor_SMD:C_0402_1005Metric" H 1650 2200 50  0001 C CNN
F 3 "~" H 1650 2200 50  0001 C CNN
	1    1650 2200
	-1   0    0    -1  
$EndComp
$Comp
L Device:C_Small C414
U 1 1
P 4500 2200
F 0 "C414" H 4592 2246 50  0000 L CNN
F 1 "10nF" H 4592 2155 50  0000 L CNN
F 2 "Capacitor_SMD:C_0402_1005Metric" H 4500 2200 50  0001 C CNN
F 3 "~" H 4500 2200 50  0001 C CNN
	1    4500 2200
	1    0    0    -1  
$EndComp
Wire Wire Line
	4250 4900 4250 4850
Wire Wire Line
	4250 5100 4250 5150
Wire Wire Line
	4250 5150 4650 5150
Connection ~ 4650 5150
Wire Wire Line
	4100 5250 4100 5150
Connection ~ 4100 5150
Connection ~ 4100 5250
Wire Wire Line
	4100 5250 4500 5250
Connection ~ 4250 4850
Connection ~ 4650 4850
Connection ~ 5050 4850
Wire Wire Line
	4650 4850 5050 4850
Wire Wire Line
	4100 4850 4250 4850
Wire Wire Line
	4250 4850 4650 4850
Wire Wire Line
	5050 4850 5450 4850
Connection ~ 4650 1650
Connection ~ 5050 1650
Wire Wire Line
	4100 1650 4250 1650
Wire Wire Line
	4650 1650 5050 1650
Wire Wire Line
	5050 1650 5450 1650
Wire Wire Line
	4100 2050 4100 1950
Connection ~ 4100 2050
Connection ~ 4100 1950
Wire Wire Line
	4250 1900 4250 1950
Wire Wire Line
	4250 1950 4650 1950
Connection ~ 4650 1950
Wire Wire Line
	4250 1700 4250 1650
Connection ~ 4250 1650
Wire Wire Line
	4250 1650 4650 1650
$EndSCHEMATC
